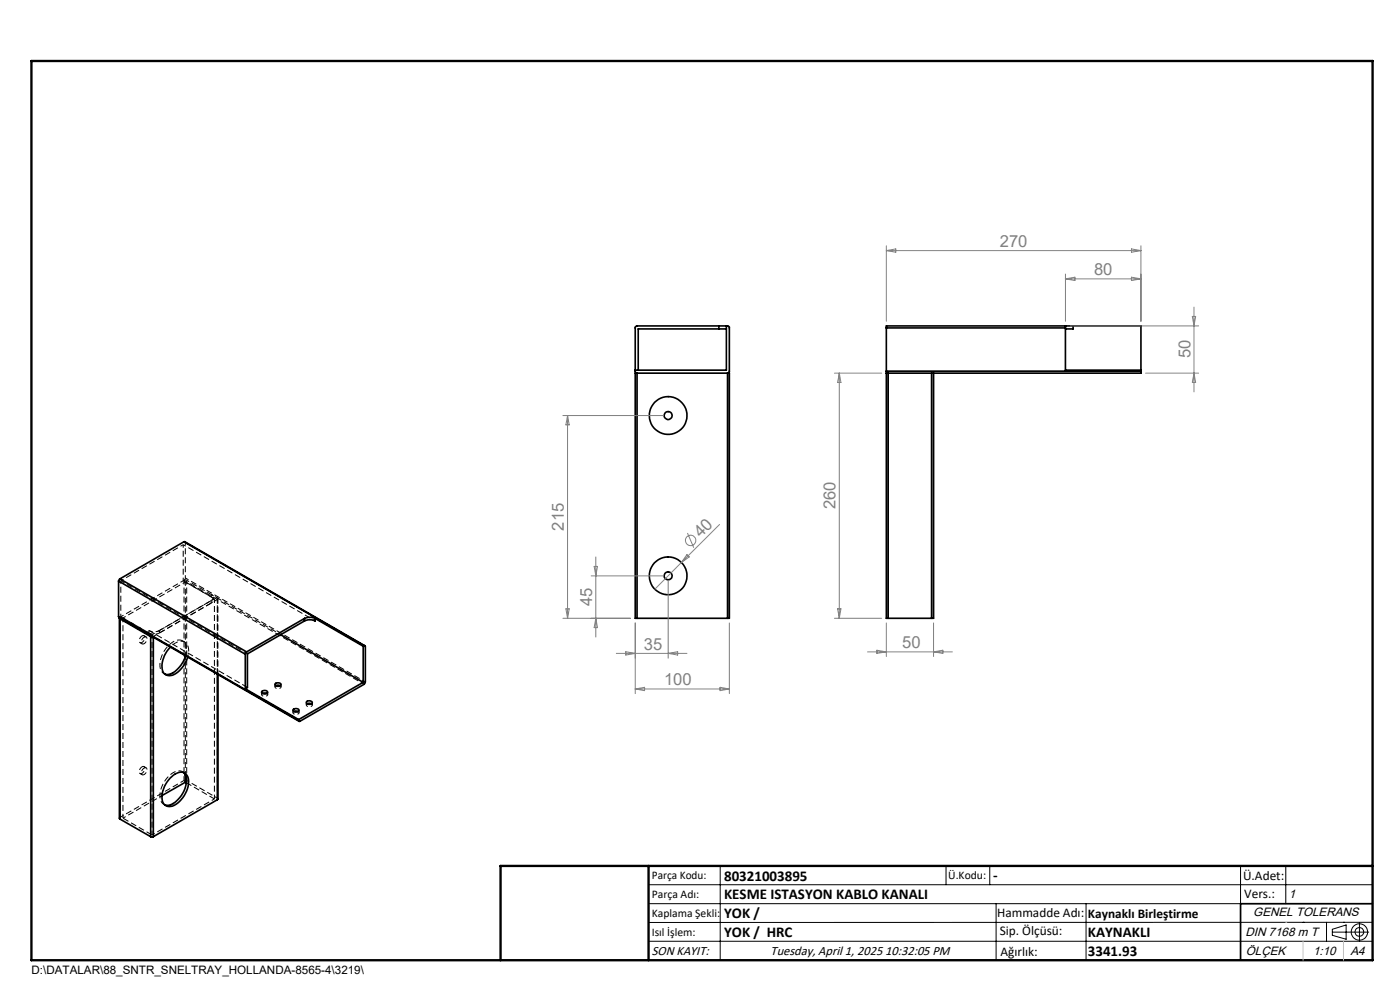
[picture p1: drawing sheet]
<svg xmlns="http://www.w3.org/2000/svg" width="297mm" height="210mm" viewBox="0 0 297 210" stroke-linecap="round" stroke-linejoin="round" font-family="sans-serif">
<g fill="none" stroke="#000" stroke-width=".35">
<path d="M135.1 79.2h-.3v52h.3M135.1 79.2h19.2M135.1 79.2v52M152.5 69.1l-17.6 .1-.1 .2v9.5l.3 .3M152.5 69.8h1.6M152.5 69.1h1.6M152.5 69.1v.7M152.5 69.8h-17.1v8.7M154.1 69.1h.3l.3 .3v9.5l-.4 .3M154.1 69.1v9.4h-19.3M154.3 79.2h.4v52h-.4M154.3 79.2v52"/>
<path d="M188 79.2v52h.4M188 79.2h.4M188 78.7v.5M188 69.6v9.1M188 69.6h38M188 78.7h54M188.4 79.2v52M188.4 79.2h9.2M197.6 79.2h.4M197.6 79.2v52M198 79.2v52h-.4M226 69.1v.5"/>
<path d="M226 69.1h-38v.5M226 69.1h1.6M226 69.6v8.9h16M227.6 69.1v.7h-1.6M227.6 69.1h14.4v9.6M242 78.7v.5h-44M39 114.9h.2l38.2 22.1M39 114.9l-13.6 7.9M39 114.9l38.2 22.1M25.2 130.8l.1 .2 38.1 22M25.2 130.8l38.2 22M25.2 123.3v7.5"/>
<path d="M25.2 123.3l26.8 15.5M25.3 131.1l.1 42.6M25.4 131v.3M25.4 122.8l-.2 .5M25.4 131.3l6.6 3.7M25.4 131.3v42.4M25.4 122.8l26.9 15.5M32 135l.4 .1M32 135v42.5M32.5 135.2v42.3M36.1 137.3a5.6 5.6 0 0 0-1.5 5.2 1.95 1.95 0 0 0 3.1 0 6.8 6.8 0 0 0 2.1-3.1M39.3 139.1v.2"/>
<path d="M39.4 139.1a5.7 5.7 0 0 1-3.8 4l-.6-.1M52 138.8v7.3M52.3 138.3l-.3 .5M59.5 134.6l17.5 10.1M64.6 131.2a2.7 2.7 0 0 1 2.3 0M64.6 131.2l-12.3 7.1M64.6 131.7l-12.1 7v7.1l-.5 .3M64.6 131.2v.5M66.9 131.2v.5a2.7 2.7 0 0 0-2.3 0M66.9 131.2l10.1 5.9M77 137.1v7.6M77.2 137l.3 .2v7.5l-.1 .3-13.8 8h-.2v-.2"/>
<path d="M77.2 137l-.2 .1M135.1 131.2h19.2M188.4 131.2h9.2M46.1 143v26.6M46.2 143.1l-.1 26.5M52 146.1l11.4 6.5M55.6 146.7a.71 .71 0 0 1 1.2 .2 .75 .75 0 0 1-1.3-.1zM55.7 147.1h.9M58.4 145a.84 .84 0 0 1 1.2 .2 .73 .73 0 0 1-.6 .4 .73 .73 0 0 1-.7-.4zM58.5 145.4h.9M62.2 150.5a.84 .84 0 0 1 1.2 .2 .73 .73 0 0 1-.6 .4 .73 .73 0 0 1-.7-.5zM62.3 150.9l.4-.1 .6 .1"/>
<path d="M63.4 152.6v.2M65 148.9a.69 .69 0 0 1 .7-.3 .69 .69 0 0 1 .5 .5 .65 .65 0 0 1-.7 .3 .65 .65 0 0 1-.5-.5zM65.2 149.3h.9M77 144.7l-13.6 7.9M25.4 173.7l6.6 3.8M32 177.5h.5M36.1 165.1a2.49 2.49 0 0 1 3.4-.9 4.4 4.4 0 0 1-.7 5 3.2 3.2 0 0 1-3.5 1.7 2.79 2.79 0 0 1-.6-3.6l.4-.9zM38.9 163.9a4.1 4.1 0 0 1-.4 4.8 3.6 3.6 0 0 1-3.5 2.1M39.3 165.9l-4.9 2.9M39.3 164.4v1.5M39.3 165.9l.2 .1M46.1 169.6l-13.6 7.9"/>
<path d="M291.2 191.7h-28v12"/>
<circle cx="141.7" cy="88.2" r=".85"/>
<circle cx="141.7" cy="88.1" r="4"/>
<circle cx="141.7" cy="122.1" r=".86"/>
<circle cx="141.8" cy="122.1" r="4"/>
</g>
<g fill="none" stroke="#000" stroke-width=".21" stroke-dasharray="1.3 .6" stroke-linecap="butt">
<path d="M39.2 114.9l.1 .2M25.5 130.9l-.1 .1M25.5 130.9h-.2M25.6 130.8l-.1 .1M29.7 136.3l.5 .3M31 135.1l-.4-.3M31.6 133.7l20.9 12.1M31.6 133.7v.6M32.4 135.1l.1-.1M32.5 135.1v-.1M33.8 133.7l11-6.3M33.8 134.3v-.6"/>
<path d="M39 123.1l-.1 .1M39.2 136.2l-.5-.3M39.3 122.6l-.3 .5M39.6 123.1h-.6M44.8 126.6v-.5M44.8 127.9l-11 6.4M44.8 127.4v.5M45.3 127.3v-.6M46.1 127.2l.1-.2-.1-.2M34.7 142.9l.5 .2M55.5 146.8v.5M56.8 147.3v-.5"/>
<path d="M58.3 145.2v.5M59.6 145.7v-.5M62.1 150.7v.5M63.4 151.2v-.5M65 149v.5M66.3 149.5v-.5M25.3 173.5l.2-.1M29.7 164.1l.5 .2M31 162.9l-.4-.3M34.7 170.6l.5 .3M39 165.5h.6M39.2 164l-.5-.3"/>
<path d="M46.1 169.3l.1 .2"/>
</g>
<g fill="none" stroke="#000" stroke-width=".21" stroke-dasharray="1.3 .6" stroke-dashoffset=".4" stroke-linecap="butt">
<path d="M25.6 123.2l26.9 15.5M30.1 134.9a.99 .99 0 0 0-.4 1.4 .94 .94 0 0 0 .9-.5 .94 .94 0 0 0-.1-1l-.4 .1M30.6 135.1a.99 .99 0 0 0-.4 1.5 .94 .94 0 0 0 .8-.5 .94 .94 0 0 0-.1-1h-.3M31.6 134.3a2.5 2.5 0 0 0 2.2 0M32.5 135l13.6-7.8M33.8 133.7a2.5 2.5 0 0 1-2.2 0M39 123.1l-13.5 7.8M39.3 139.1v-15.7M35 143a2.27 2.27 0 0 1-1-3 5.4 5.4 0 0 1 4-4.3 1.79 1.79 0 0 1 1.6 2.4l-.2 1M55.7 147.1l-.1 .1a.61 .61 0 0 0 .4 .6 .61 .61 0 0 0 .7-.2l.1-.3-.2-.2M58.5 145.4l-.1 .1a.61 .61 0 0 0 .4 .6 .61 .61 0 0 0 .7-.2l.1-.2-.2-.3M62.3 150.9l-.1 .1a.61 .61 0 0 0 .4 .6 .61 .61 0 0 0 .7-.2l.1-.2-.1-.3"/>
<path d="M65.2 149.3l-.2 .1a.61 .61 0 0 0 .5 .6 .61 .61 0 0 0 .7-.2l.1-.3-.2-.2M25.5 173.4v-42.5M25.5 173.4l13.5-7.9M26.1 173.5v-42.4M30.1 162.6a.99 .99 0 0 0-.4 1.5 .94 .94 0 0 0 .9-.5 .94 .94 0 0 0-.1-1h-.4M30.6 162.9a.99 .99 0 0 0-.4 1.4 .94 .94 0 0 0 .8-.5 .94 .94 0 0 0-.1-1l-.3 .1M32.3 177.1v-42.5M39 165.5v-42.4M39.6 165.5v-42.4M45.5 169.5v-42.5M46.1 169.3v-42.5"/>
</g>
<path d="M38.9 115.5l28 16.2M39.3 115.1v7.5M37.2 136.4l-1 .8M39.6 123.1l6.5 3.7M39.8 139.4a2.5 2.5 0 0 0-.8-3.3h-1.1l-.7 .3M44.8 126.1l14.8 8.5M39.6 165.5l6.5 3.8" fill="none" stroke="#000" stroke-width=".21" stroke-dasharray="1.3 .6" stroke-dashoffset=".7" stroke-linecap="butt"/>
<path d="M38.9 115.5v7.7M25.6 130.8v-7.6M25.6 123.2l13.3-7.7M32.3 134.6l13.2-7.6M39.3 123.4l-13.2 7.7M26.1 173.5l8.3-4.7M45.5 169.5l-13.2 7.6" fill="none" stroke="#000" stroke-width=".21" stroke-dasharray="1.3 .6" stroke-dashoffset=".6" stroke-linecap="butt"/>
<path d="M26.1 131.1l6.2 3.5M45.5 127l-6.2-3.6M32.3 177.1l-6.2-3.6" fill="none" stroke="#000" stroke-width=".21" stroke-dasharray="1.3 .6" stroke-dashoffset="-.1" stroke-linecap="butt"/>
<path d="M39.3 115.1l38.2 22M25.5 130.9l38.1 22.1M39 123.1l38.2 22M39.3 122.6l38.2 22M39.3 164.3v-25" fill="none" stroke="#000" stroke-width=".21" stroke-dasharray="1.3 .6" stroke-dashoffset=".5" stroke-linecap="butt"/>
<path d="M31.6 134.3l-6-3.5M38.9 123.2l5.9 3.4M35 170.7a2.27 2.27 0 0 1-1-2.9 5.4 5.4 0 0 1 4-4.3l1 .4M39.5 166l6 3.5" fill="none" stroke="#000" stroke-width=".21" stroke-dasharray="1.3 .6" stroke-dashoffset=".1" stroke-linecap="butt"/>
<path d="M44.8 126.1a.69 .69 0 0 1 .5 .6 .69 .69 0 0 1-.5 .7M44.8 127.9a.69 .69 0 0 0 .5-.6 .69 .69 0 0 0-.5-.7" fill="none" stroke="#000" stroke-width=".21" stroke-dasharray="1.3 .6" stroke-dashoffset=".8" stroke-linecap="butt"/>
<path d="M46.2 143v-16" fill="none" stroke="#000" stroke-width=".21" stroke-dasharray="1.3 .6" stroke-dashoffset=".2" stroke-linecap="butt"/>
<path d="M46.1 143v-15.8" fill="none" stroke="#000" stroke-width=".21" stroke-dasharray="1.3 .6" stroke-dashoffset=".3" stroke-linecap="butt"/>
<g fill="none" stroke="#808080" stroke-width=".21">
<path d="M188 52.1v16M188 53.2h54M188 53.2l2-.4v.7zM226 58.1v10M226 59.2h16M226 59.2l2-.4v.7zM240 52.8l2 .4-2 .3zM240 58.8l2 .4-2 .3zM242 52.1v16M177 79.2h10M178 79.2l.4 1.9h-.7zM178 79.2v52"/>
<path d="M227 69.1h27.3M243 79.2h11.3M252.9 67.1h.7l-.3 2zM253.3 65.1v18M253.3 79.2l.3 1.9h-.7zM119.4 88.2h21.4M120.4 88.2v43M120.4 88.2l.4 1.9h-.7zM126.4 118.1v17M144.6 119.3l-5.7 5.7M145.7 117.6l.5 .5-1.6 1.2zM145.8 113.1l1.4 3.1"/>
<path d="M152.6 111.3l-8 8M119.4 131.2h14.3M120.1 129.1h.7l-.4 2.1zM125.4 122.2h15.4M126 120.1h.8l-.4 2.1zM126.4 131.2l.4 1.9h-.8zM130.7 138.6h15M132.8 138.2l2 .4-2 .4zM134.8 132.1v15M141.7 123.1v16.5M141.7 138.6l2.1-.4v.8zM154.7 132.1v15"/>
<path d="M177 131.2h10M177.7 129.1h.7l-.4 2.1zM184 138.3h18M186 137.9l2 .4-2 .3zM188 132.1v7.2M198 132.1v7.2M198 138.3l2-.4v.7zM134.8 146.1h19.9M134.8 146.1l1.9-.3v.7zM152.8 145.8l1.9 .3-1.9 .4z"/>
<circle cx="146.5" cy="114.6" r="1.11"/>
</g>
<g fill="none" stroke="#000" stroke-width=".21">
<path d="M137.6 187.7h153.6M137.6 191.7h153.6M137.6 199.7h153.6M152.8 183.7v20M200.7 183.7v4M210 183.7v4M211.3 191.7v12M230.4 191.7v12M263.2 183.7v20M272.8 183.7v8M276.4 195.6h.1M281.4 195.6v4.1"/>
<path d="M282.6 197.7h7.8M282.6 197.1l3-.9v3l-3-.8zM285 195.6h.1M288.4 195.8v3.8M291.2 195.6l-153.6 .1"/>
<circle cx="288.4" cy="197.7" r="1.74"/>
<circle cx="288.4" cy="197.7" r=".93"/>
</g>
<path d="M106.2 203.7h185" fill="none" stroke="#000" stroke-width=".25"/>
<path d="M6.7 12.9h284.5v190.8h-284.5zM137.6 183.7v20M291.2 183.7h-185v20" fill="none" stroke="#000" stroke-width=".5"/>
<path d="M272.8 195.6h.1M276.4 199.7v4M285 199.7v4" fill="none" stroke="#c0c0c0" stroke-width=".21"/>
<g font-size="3.5" fill="#808080">
<text x="212.1" y="52.3">270</text>
<text x="232.1" y="58.3">80</text>
<text x="252.5" y="75.9" transform="rotate(-90 252.5 75.9)">50</text>
<text x="119.6" y="112.6" transform="rotate(-90 119.6 112.6)">215</text>
<text x="177.3" y="108.1" transform="rotate(-90 177.3 108.1)">260</text>
<text x="148.7" y="114.2" transform="rotate(-45 148.7 114.2)">40</text>
<text x="125.6" y="128.6" transform="rotate(-90 125.6 128.6)">45</text>
<text x="136.6" y="137.8">35</text>
<text x="191.4" y="137.5">50</text>
<text x="140.9" y="145.3">100</text>
</g>
<g font-size="3.2">
<text x="153.6" y="190.8">KESME ISTASYON KABLO KANALI</text>
<text x="153.6" y="186.8">80321003895</text>
<text x="210.7" y="186.6">-</text>
<text x="153.6" y="194.8">YOK /</text>
<text x="153.6" y="198.8">YOK / HRC</text>
<text x="230.8" y="198.7">KAYNAKLI</text>
<text x="230.8" y="202.8">3341.93</text>
</g>
<g font-size="2.8">
<text x="263.7" y="186.7">Ü.Adet:</text>
<text x="263.9" y="190.5">Vers.:</text>
<text x="211.5" y="194.5">Hammadde Adı:</text>
<text x="230.8" y="194.7">Kaynaklı Birleştirme</text>
<text x="138.3" y="202.6">SON KAYIT:</text>
<text x="163.5" y="202.6">Tuesday, April 1, 2025 10:32:05 PM</text>
<text x="212.1" y="198.4">Sip. Ölçüsü:</text>
<text x="212.2" y="202.7">Ağırlık:</text>
</g>
<g font-size="2.6">
<text x="273.4" y="190.4">1</text>
<text x="265.9" y="194.4">GENEL TOLERANS</text>
<text x="264.2" y="198.5">DIN 7168 m T</text>
<text x="264.3" y="202.6">ÖLÇEK</text>
<text x="278.5" y="202.6">1:10</text>
<text x="286.5" y="202.6">A4</text>
</g>
<g font-size="2.5">
<text x="138.3" y="186.4">Parça Kodu:</text>
<text x="138.3" y="190.5">Parça Adı:</text>
<text x="201.2" y="186.5">Ü.Kodu:</text>
<text x="138.3" y="194.5">Kaplama Şekli:</text>
<text x="138.3" y="198.6">Isıl İşlem:</text>
<text x="6.7" y="206.7">D:\DATALAR\88_SNTR_SNELTRAY_HOLLANDA-8565-4\3219\</text>
</g>
</svg>
